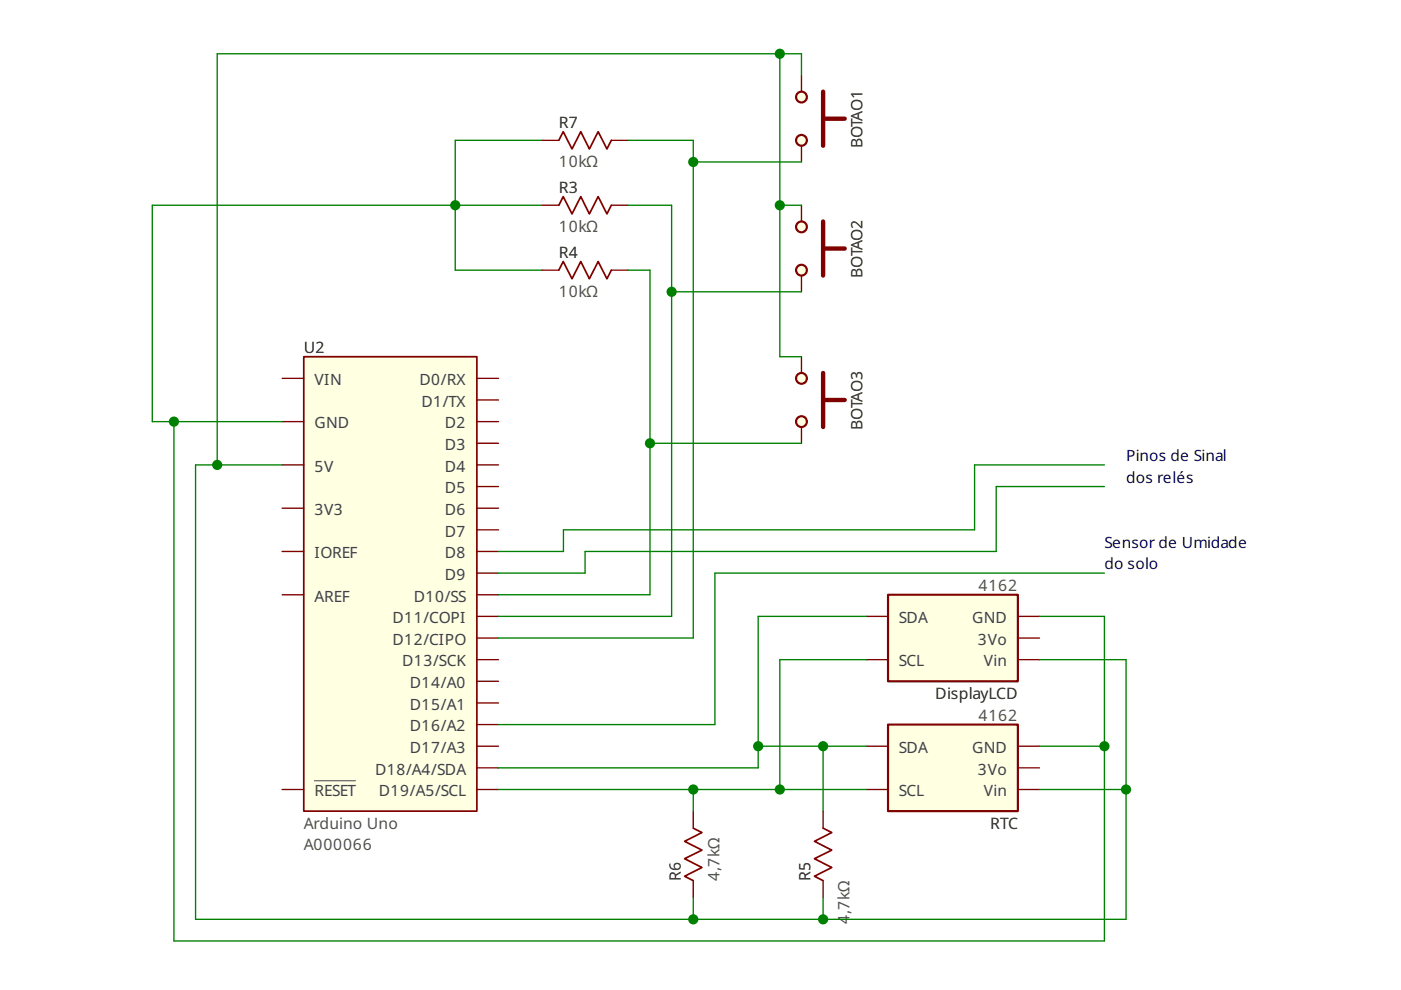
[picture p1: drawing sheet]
<svg xmlns="http://www.w3.org/2000/svg" width="297mm" height="210mm" viewBox="0 0 297 210" stroke-linecap="round" stroke-linejoin="round" font-family="sans-serif">
<path d="M118.5 43.5l.9-1.8 1.9 3.7 1.8-3.7 1.9 3.7 1.8-3.7 1.9 3.7 .9-1.9" fill="none" stroke="#800000" stroke-width=".37"/>
<path d="M114.9 43.5h3.6M129.6 43.5h3.6" fill="none" stroke="#800000" stroke-width=".29"/>
<path d="M188.3 153.6h27.5v18.4h-27.5z" fill-rule="evenodd" fill="#ffffe1" stroke="#800000" stroke-width=".46"/>
<path d="M114.9 29.8h3.6M129.6 29.8h3.6M183.7 158.2h4.6M215.8 158.2h4.6M183.7 167.4h4.6M215.8 162.8h4.6M215.8 167.4h4.6" fill="none" stroke="#800000" stroke-width=".29"/>
<path d="M118.5 29.8l.9-1.9 1.9 3.7 1.8-3.7 1.9 3.7 1.8-3.7 1.9 3.7 .9-1.8" fill="none" stroke="#800000" stroke-width=".37"/>
<path d="M188.3 126.1h27.5v18.4h-27.5z" fill-rule="evenodd" fill="#ffffe1" stroke="#800000" stroke-width=".46"/>
<path d="M114.9 57.3h3.6M129.6 57.3h3.6M183.7 130.7h4.6M183.7 139.9h4.6M215.8 130.7h4.6M215.8 135.3h4.6M215.8 139.9h4.6" fill="none" stroke="#800000" stroke-width=".29"/>
<path d="M118.5 57.3l.9-1.9 1.9 3.7 1.8-3.7 1.9 3.7 1.8-3.7 1.9 3.7 .9-1.8" fill="none" stroke="#800000" stroke-width=".37"/>
<path d="M64.4 75.6h36.7v96.4h-36.7z" fill-rule="evenodd" fill="#ffffe1" stroke="#800000" stroke-width=".36"/>
<g fill="none" stroke="#800000" stroke-width=".29">
<path d="M59.8 80.2h4.6M59.8 89.4h4.6M59.8 98.6h4.6M101.1 80.2h4.6M101.1 89.4h4.6M101.1 94h4.6M101.1 98.6h4.6M101.1 84.8h4.6M59.8 116.9h4.6M59.8 107.7h4.6M101.1 116.9h4.6M101.1 107.7h4.6"/>
<path d="M101.1 103.2h4.6M101.1 112.3h4.6M59.8 126.1h4.6M101.1 130.7h4.6M101.1 126.1h4.6M101.1 135.3h4.6M101.1 121.5h4.6M101.1 139.9h4.6M101.1 158.2h4.6M101.1 144.5h4.6M101.1 149h4.6M101.1 153.6h4.6"/>
<path d="M59.8 167.4h4.6M101.1 167.4h4.6M101.1 162.8h4.6"/>
</g>
<path d="M66.7 165.5h8.6" fill="none" stroke="#404040" stroke-width=".21"/>
<g fill="#ffffe1" stroke="#800000" stroke-width=".92">
<path d="M174.5 19.4v11.5z"/>
<path d="M174.5 25.2h4.6z"/>
</g>
<g fill="#ffffe1" stroke="#800000" stroke-width=".46">
<circle cx="169.9" cy="20.6" r="1.15"/>
<circle cx="169.9" cy="29.8" r="1.15"/>
</g>
<path d="M169.9 16v3.4M169.9 30.9v3.4M174.5 172v3.6M174.5 186.7v3.6" fill="none" stroke="#800000" stroke-width=".29"/>
<path d="M174.5 175.6l1.8 .9-3.6 1.9 3.6 1.8-3.6 1.9 3.6 1.8-3.6 1.9 1.8 .9" fill="none" stroke="#800000" stroke-width=".37"/>
<g fill="#ffffe1" stroke="#800000" stroke-width=".92">
<path d="M174.5 47v11.4z"/>
<path d="M174.5 52.7h4.6z"/>
</g>
<g fill="#ffffe1" stroke="#800000" stroke-width=".46">
<circle cx="169.9" cy="48.1" r="1.15"/>
<circle cx="169.9" cy="57.3" r="1.15"/>
</g>
<path d="M169.9 43.5v3.5M169.9 58.4v3.5" fill="none" stroke="#800000" stroke-width=".29"/>
<g fill="#ffffe1" stroke="#800000" stroke-width=".92">
<path d="M174.5 79.1v11.4z"/>
<path d="M174.5 84.8h4.6z"/>
</g>
<g fill="#ffffe1" stroke="#800000" stroke-width=".46">
<circle cx="169.9" cy="80.2" r="1.15"/>
<circle cx="169.9" cy="89.4" r="1.15"/>
</g>
<path d="M169.9 75.6v3.5M169.9 90.5v3.5M147 172v3.6M147 186.7v3.6" fill="none" stroke="#800000" stroke-width=".29"/>
<path d="M147 175.6l1.8 .9-3.6 1.9 3.6 1.8-3.6 1.9 3.6 1.8-3.6 1.9 1.8 .9" fill="none" stroke="#800000" stroke-width=".37"/>
<g fill="none" stroke="#008000" stroke-width=".29">
<path d="M165.3 11.4v64.2h4.6M169.9 16v-4.6h-123.8v87.2M114.9 29.8h-18.4v27.5h18.4M133.2 29.8h13.8v105.5h-41.3M147 34.3h22.9M114.9 43.5h-82.6v45.9h27.5M133.2 43.5h9.2v87.2h-36.7M133.2 57.3h4.6v68.8h-32.1M165.3 43.5h4.6M142.4 61.9h27.5M36.9 89.4v110.1h197.3v-68.8h-13.8M59.8 98.6h-18.3v96.3h197.2v-55h-18.3"/>
<path d="M137.8 94h32.1M234.2 98.6h-27.6v13.7h-87.1v4.6h-13.8M234.2 103.2h-23v13.7h-87.2v4.6h-18.3M183.7 130.7h-22.9v32.1h-55.1M183.7 139.9h-18.4v27.5M234.2 121.5h-82.6v32.1h-45.9M160.8 158.2h22.9M174.5 158.2v13.8M220.4 158.2h13.8M105.7 167.4h78M147 167.4v4.6M220.4 167.4h18.3"/>
<path d="M147 190.3v4.6M174.5 190.3v4.6"/>
</g>
<g fill="#008000">
<circle cx="160.8" cy="158.2" r="1.08"/>
<circle cx="174.5" cy="158.2" r="1.08"/>
<circle cx="165.3" cy="11.4" r="1.08"/>
<circle cx="165.3" cy="43.5" r="1.08"/>
<circle cx="174.5" cy="194.9" r="1.08"/>
<circle cx="147" cy="194.9" r="1.08"/>
<circle cx="238.7" cy="167.4" r="1.08"/>
<circle cx="46.1" cy="98.6" r="1.08"/>
<circle cx="142.4" cy="61.9" r="1.08"/>
<circle cx="147" cy="34.3" r="1.08"/>
<circle cx="96.5" cy="43.5" r="1.08"/>
<circle cx="36.9" cy="89.4" r="1.08"/>
<circle cx="234.2" cy="158.2" r="1.08"/>
<circle cx="165.3" cy="167.4" r="1.08"/>
<circle cx="147" cy="167.4" r="1.08"/>
<circle cx="137.8" cy="94" r="1.08"/>
</g>
<g font-size="3.3" fill="#202020">
<text x="118.5" y="27.1">R7</text>
<text x="182.9" y="31.4" transform="rotate(-90 182.9 31.4)">BOTAO1</text>
<text x="118.5" y="40.8">R3</text>
<text x="118.5" y="54.6">R4</text>
<text x="182.9" y="58.9" transform="rotate(-90 182.9 58.9)">BOTAO2</text>
<text x="64.4" y="74.8">U2</text>
<text x="182.9" y="91.1" transform="rotate(-90 182.9 91.1)">BOTAO3</text>
<text x="198.3" y="148.2">DisplayLCD</text>
<text x="210" y="175.7">RTC</text>
<text x="144.3" y="186.7" transform="rotate(-90 144.3 186.7)">R6</text>
<text x="171.8" y="186.7" transform="rotate(-90 171.8 186.7)">R5</text>
</g>
<g font-size="3.3" fill="#505050">
<text x="118.5" y="35.3">10kΩ</text>
<text x="118.5" y="49.1">10kΩ</text>
<text x="118.5" y="62.9">10kΩ</text>
<text x="207.5" y="125.3">4162</text>
<text x="207.5" y="152.8">4162</text>
<text x="64.4" y="175.7">Arduino Uno</text>
<text x="64.4" y="180.3">A000066</text>
<text x="152.6" y="186.7" transform="rotate(-90 152.6 186.7)">4,7kΩ</text>
<text x="180.1" y="195.9" transform="rotate(-90 180.1 195.9)">4</text>
<text x="180.1" y="193.8" transform="rotate(-90 180.1 193.8)">,7kΩ</text>
</g>
<g font-size="3.3" fill="#404040">
<text x="66.7" y="81.7">VIN</text>
<text x="89" y="81.7">D0/RX</text>
<text x="89.4" y="86.2">D1/TX</text>
<text x="66.7" y="90.8">GND</text>
<text x="94.3" y="90.8">D2</text>
<text x="94.3" y="95.4">D3</text>
<text x="66.7" y="100">5V</text>
<text x="94.3" y="100">D4</text>
<text x="94.3" y="104.6">D5</text>
<text x="66.7" y="109.2">3V3</text>
<text x="94.3" y="109.2">D6</text>
<text x="94.3" y="113.8">D7</text>
<text x="66.7" y="118.4">IOREF</text>
<text x="94.3" y="118.4">D8</text>
<text x="94.3" y="122.9">D9</text>
<text x="66.7" y="127.5">AREF</text>
<text x="87.7" y="127.5">D10/SS</text>
<text x="83.2" y="132.1">D11/COPI</text>
<text x="83.2" y="136.7">D12/CIPO</text>
<text x="190.6" y="132.1">SDA</text>
<text x="206.1" y="132.1">GND</text>
<text x="207.4" y="136.7">3Vo</text>
<text x="85.3" y="141.3">D13/SCK</text>
<text x="190.6" y="141.3">SCL</text>
<text x="208.6" y="141.3">Vin</text>
<text x="86.9" y="145.9">D14/A0</text>
<text x="86.9" y="150.5">D15/A1</text>
<text x="86.9" y="155.1">D16/A2</text>
<text x="86.9" y="159.7">D17/A3</text>
<text x="190.6" y="159.7">SDA</text>
<text x="206.1" y="159.7">GND</text>
<text x="79.5" y="164.2">D18/A4/SDA</text>
<text x="207.4" y="164.2">3Vo</text>
<text x="66.7" y="168.8">RESET</text>
<text x="80.3" y="168.8">D19/A5/SCL</text>
<text x="190.6" y="168.8">SCL</text>
<text x="208.6" y="168.8">Vin</text>
</g>
<g font-size="3.3" fill="#000080">
<text x="238.7" y="97.8">Pinos de Sinal</text>
<text x="238.7" y="102.3">dos relés</text>
<text x="234.2" y="116.2">Sensor de Umidade</text>
<text x="234.2" y="120.7">do solo</text>
</g>
</svg>
